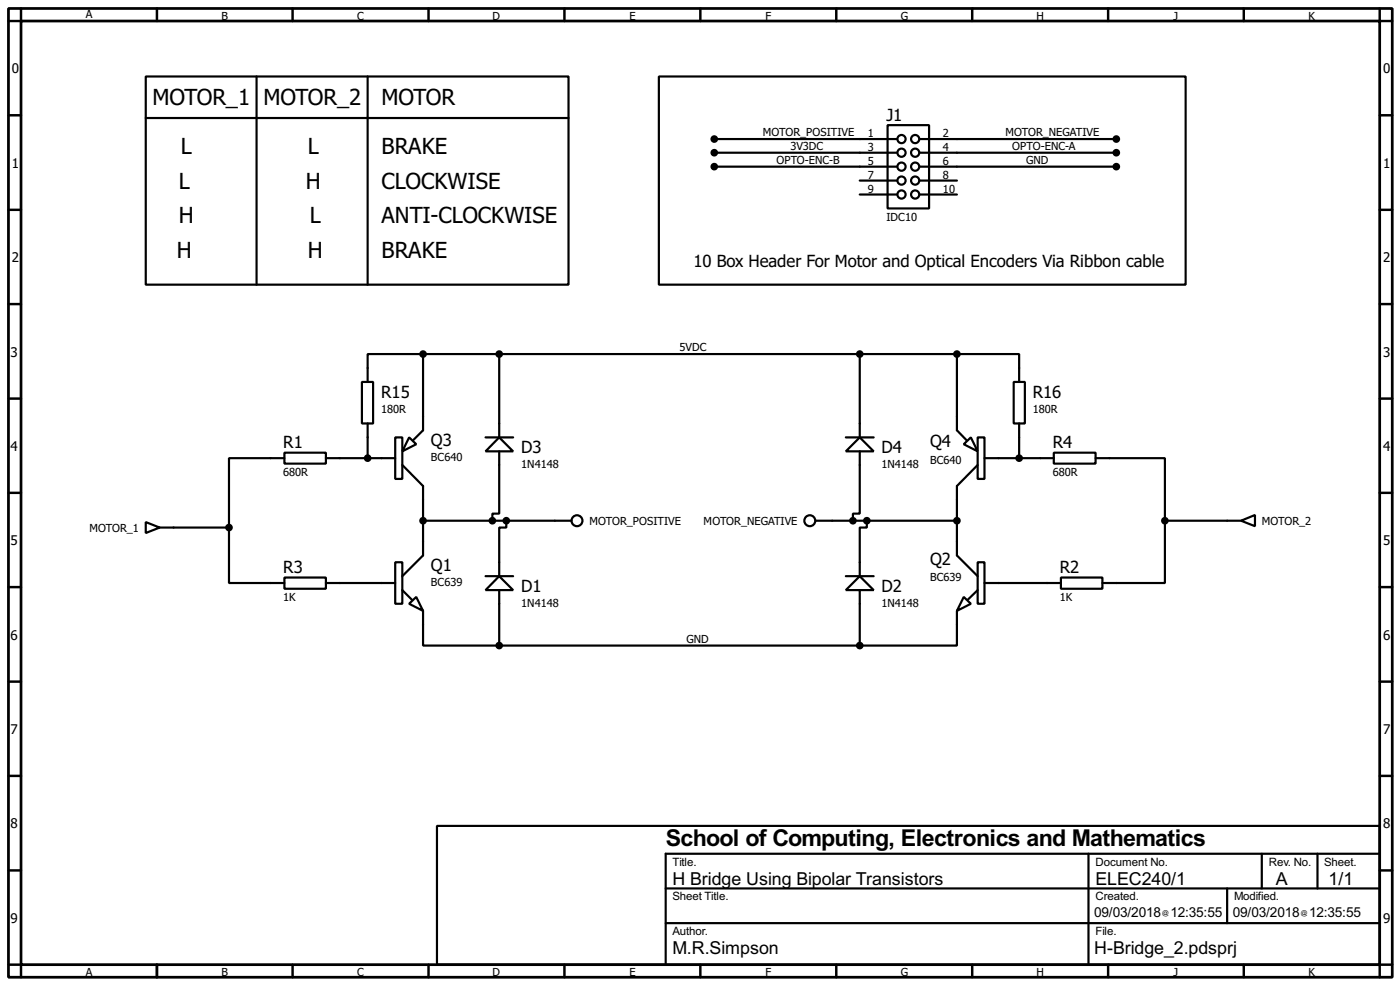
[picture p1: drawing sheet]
<svg xmlns="http://www.w3.org/2000/svg" width="256mm" height="180mm" viewBox="0 0 256 180" stroke-linecap="round" stroke-linejoin="round" font-family="sans-serif">
<g fill="none" stroke="#000" stroke-width=".4">
<path d="M26.7 14h77.5v38.1h-77.5zM47 14v38.1M67.4 14v38.1M120.7 14h96.5v38.1h-96.5zM26.7 21.6h77.5M130.9 25.5h33.5M130.9 28h33.5M130.9 30.5h33.5M157.5 33.1h6.9M157.5 35.6h6.9M162.6 22.9h7.6v15.3h-7.6zM168.5 25.5h36"/>
<path d="M168.5 28h36M168.5 30.5h36M168.5 33.1h6.8M168.5 35.6h6.8M66.3 69.9h2.1v7.6h-2.1zM67.4 77.5v6.4M77.5 64.8h-10.1v5.1M77.5 64.8h97.8M77.5 64.8v14l-1.8 1.8M91.5 64.8v15.3M157.5 64.8v15.3M175.3 64.8h11.4v5.1"/>
<path d="M175.3 64.8v14l1.8 1.8M185.7 69.9h2.1v7.6h-2.1zM186.7 77.5v6.4M26.7 95.6l2.6 1-2.6 1zM29.3 96.6h12.7M42 96.6v10.1h10.1M52.1 82.9h7.6v2h-7.6zM52.1 83.9h-10.1v12.7M59.7 83.9h12.7M72.4 80.1h1.3v7.6h-1.3zM73.7 85.1l3.8 3.9v12.7l-3.8 3.8M75 80.1l1.3 1.2-2.6 1.3z"/>
<path d="M77.5 95.3h27.2M89 80.1h5M91.5 80.1l2.5 2.5h-5zM91.5 82.6v11.4h-1.3v1.3M92.8 95.3v1.3h-1.3v8.9M149.4 95.3h25.9M155 82.6l2.5-2.5 2.6 2.5zM155 80.1h5.1M157.5 82.6v11.4h-1.2v1.3M158.8 95.3v1.3h-1.3v8.9M176.6 81.3l1.3-1.2 1.2 2.5zM179.1 80.1h1.3v7.6h-1.3z"/>
<path d="M179.1 85.1l-3.8 3.9v12.7l3.8 3.8M180.4 83.9h12.7M193.1 82.9h7.6v2h-7.6zM200.7 83.9h12.7v11.4M213.4 95.3v11.4h-11.4M213.4 95.3h14M227.4 95.3l2.5-1v2zM52.1 105.7h7.6v2.1h-7.6zM59.7 106.7h12.7M72.4 102.9h1.3v7.6h-1.3zM73.7 108l1.8 1.8M75 110.5l1.3-1.2 1.2 2.5z"/>
<path d="M77.5 111.8v6.4h14M89 105.5h5M91.5 105.5l2.5 2.5h-5zM91.5 118.2h66M91.5 108v10.2M155 105.5h5.1M157.5 105.5l2.6 2.5h-5.1zM157.5 108v10.2M175.3 111.8v6.4h-17.8M176.6 109.3l1.3 1.2-2.6 1.3zM179.1 102.9h1.3v7.6h-1.3zM179.1 108l-1.8 1.8"/>
<path d="M180.4 106.7h14M194.4 105.7h7.6v2.1h-7.6zM80.1 151.2h172.7v25.4h-172.7zM199.4 156.3v20.3M231.2 156.3v6.3M241.4 156.3v6.3M252.8 156.3h-130.8v20.3M122 162.6h130.8M122 169h130.8M224.8 162.6v6.4"/>
<circle cx="165.1" cy="33.1" r=".75"/>
<circle cx="165.1" cy="28" r=".75"/>
<circle cx="165.1" cy="30.5" r=".75"/>
<circle cx="165.1" cy="35.6" r=".75"/>
<circle cx="165.1" cy="25.5" r=".75"/>
<circle cx="167.6" cy="33.1" r=".75"/>
<circle cx="167.6" cy="28" r=".75"/>
<circle cx="167.6" cy="30.5" r=".75"/>
<circle cx="167.6" cy="35.6" r=".75"/>
<circle cx="167.6" cy="25.5" r=".75"/>
<circle cx="105.7" cy="95.3" r="1"/>
<circle cx="148.3" cy="95.3" r="1"/>
</g>
<path d="M1.6 1.6h253.5v177.3h-253.5zM3.9 3.9h248.9v172.7h-248.9z" fill="none" stroke="#000" stroke-width=".5"/>
<g fill="none" stroke="#000" stroke-width=".45">
<path d="M3.9 1.6v2.3h-2.3M28.8 1.6v2.3M53.6 1.6v2.3M78.5 1.6v2.3M103.4 1.6v2.3M128.3 1.6v2.3M153.2 1.6v2.3M178.1 1.6v2.3M203 1.6v2.3M227.9 1.6v2.3M252.8 1.6v2.3h2.3M1.6 21.1h2.3"/>
<path d="M1.6 38.4h2.3M252.8 21.1h2.3M252.8 38.4h2.3M1.6 55.7h2.3M252.8 55.7h2.3M1.6 73h2.3M252.8 73h2.3M1.6 90.2h2.3M252.8 90.2h2.3M1.6 107.5h2.3M252.8 107.5h2.3M1.6 124.8h2.3"/>
<path d="M252.8 124.8h2.3M1.6 142h2.3M1.6 159.3h2.3M252.8 142h2.3M252.8 159.3h2.3M1.6 176.6h2.3v2.3M28.8 176.6v2.3M53.6 176.6v2.3M78.5 176.6v2.3M103.4 176.6v2.3M128.3 176.6v2.3M153.2 176.6v2.3"/>
<path d="M178.1 176.6v2.3M203 176.6v2.3M227.9 176.6v2.3M255.1 176.6h-2.3v2.3"/>
</g>
<g fill="#000" stroke="#000" stroke-width=".4">
<circle cx="130.8" cy="25.5" r=".5"/>
<circle cx="130.8" cy="30.5" r=".5"/>
<circle cx="130.8" cy="28" r=".5"/>
<circle cx="204.5" cy="25.5" r=".5"/>
<circle cx="204.5" cy="28" r=".5"/>
<circle cx="204.5" cy="30.5" r=".5"/>
<circle cx="77.5" cy="64.8" r=".5"/>
<circle cx="91.4" cy="64.8" r=".5"/>
<circle cx="157.5" cy="64.8" r=".5"/>
<circle cx="175.3" cy="64.8" r=".5"/>
<circle cx="41.9" cy="96.6" r=".5"/>
<circle cx="67.3" cy="83.9" r=".5"/>
<circle cx="77.5" cy="95.3" r=".5"/>
<circle cx="90.2" cy="95.3" r=".5"/>
<circle cx="92.7" cy="95.3" r=".5"/>
<circle cx="156.2" cy="95.3" r=".5"/>
<circle cx="158.8" cy="95.3" r=".5"/>
<circle cx="175.3" cy="95.3" r=".5"/>
<circle cx="186.7" cy="83.9" r=".5"/>
<circle cx="213.4" cy="95.3" r=".5"/>
<circle cx="91.4" cy="118.2" r=".5"/>
<circle cx="157.5" cy="118.2" r=".5"/>
</g>
<g font-size="4.9">
<text x="28" y="19.3">MOTOR_1</text>
<text x="48.3" y="19.3">MOTOR_2</text>
<text x="69.9" y="19.3">MOTOR</text>
<text x="33.2" y="28.2">L</text>
<text x="56.4" y="28.2">L</text>
<text x="69.9" y="28.2">BRAKE</text>
<text x="32.8" y="34.6">L</text>
<text x="56" y="34.6">H</text>
<text x="69.9" y="34.6">CLOCKWISE</text>
<text x="32.8" y="40.9">H</text>
<text x="56.8" y="40.9">L</text>
<text x="69.9" y="40.9">ANTI-CLOCKWISE</text>
<text x="32.4" y="47.3">H</text>
<text x="56.4" y="47.3">H</text>
<text x="69.9" y="47.3">BRAKE</text>
</g>
<text font-size="4.8" x="122" y="154.9">School of Computing, Electronics and Mathematics</text>
<g font-size="3.7">
<text x="162.4" y="22.1">J1</text>
<text x="127.1" y="48.8">10 Box Header For Motor and Optical Encoders Via Ribbon cable</text>
<text x="69.9" y="72.8">R15</text>
<text x="189.2" y="72.8">R16</text>
<text x="51.9" y="82.1">R1</text>
<text x="79" y="81.6">Q3</text>
<text x="95.5" y="82.9">D3</text>
<text x="161.5" y="82.9">D4</text>
<text x="170.4" y="81.8">Q4</text>
<text x="192.9" y="82.1">R4</text>
<text x="51.9" y="104.9">R3</text>
<text x="79" y="104.5">Q1</text>
<text x="170.4" y="103.4">Q2</text>
<text x="194.2" y="104.9">R2</text>
<text x="95.5" y="108.3">D1</text>
<text x="161.5" y="108.3">D2</text>
<text x="123.2" y="162">H Bridge Using Bipolar Transistors</text>
<text x="200.7" y="162">ELEC240/1</text>
<text x="233.7" y="162">A</text>
<text x="243.4" y="162">1/1</text>
<text x="123.2" y="174.7">M.R.Simpson</text>
<text x="200.5" y="174.7">H-Bridge_2.pdsprj</text>
</g>
<g font-size="3">
<text x="2.2" y="13.4">0</text>
<text x="253.4" y="13.4">0</text>
<text x="2.2" y="30.7">1</text>
<text x="253.4" y="30.7">1</text>
<text x="2.2" y="48">2</text>
<text x="253.4" y="48">2</text>
<text x="1.9" y="65.3">3</text>
<text x="253.4" y="65.3">3</text>
<text x="1.9" y="82.5">4</text>
<text x="253.4" y="82.5">4</text>
<text x="1.9" y="99.8">5</text>
<text x="253.4" y="99.8">5</text>
<text x="1.9" y="117.1">6</text>
<text x="253.4" y="117.1">6</text>
<text x="1.9" y="134.4">7</text>
<text x="253.4" y="134.4">7</text>
<text x="1.9" y="151.6">8</text>
<text x="253.4" y="151.6">8</text>
<text x="1.9" y="168.9">9</text>
<text x="253.4" y="168.9">9</text>
</g>
<g font-size="2.8">
<text x="200.5" y="167.9">09/03/2018</text>
<text x="214.4" y="167.9">12:35:55</text>
<text x="225.9" y="167.9">09/03/2018</text>
<text x="239.8" y="167.9">12:35:55</text>
</g>
<g font-size="2.5">
<text x="15.7" y="3.4">A</text>
<text x="40.6" y="3.6">B</text>
<text x="65.5" y="3.6">C</text>
<text x="90.3" y="3.6">D</text>
<text x="115.3" y="3.6">E</text>
<text x="140.3" y="3.6">F</text>
<text x="165" y="3.6">G</text>
<text x="189.9" y="3.6">H</text>
<text x="215" y="3.6">J</text>
<text x="239.7" y="3.6">K</text>
<text x="139.8" y="24.9">MOTOR_POSITIVE</text>
<text x="142.3" y="30">OPTO-ENC-B</text>
<text x="144.8" y="27.4">3V3DC</text>
<text x="159" y="25.1">1</text>
<text x="159" y="27.6">3</text>
<text x="172.8" y="25.1">2</text>
<text x="172.8" y="27.6">4</text>
<text x="184.2" y="24.9">MOTOR_NEGATIVE</text>
<text x="185.5" y="27.4">OPTO-ENC-A</text>
<text x="188" y="30">GND</text>
<text x="159" y="30.2">5</text>
<text x="159" y="32.7">7</text>
<text x="159" y="35.3">9</text>
<text x="172.8" y="30.2">6</text>
<text x="172.8" y="32.7">8</text>
<text x="172.8" y="35.3">10</text>
<text x="162.4" y="40.4">IDC10</text>
<text x="124.5" y="64.2">5VDC</text>
<text x="69.9" y="75.5">180R</text>
<text x="189.2" y="75.5">180R</text>
<text x="51.9" y="87.1">680R</text>
<text x="79" y="84.5">BC640</text>
<text x="95.5" y="85.7">1N4148</text>
<text x="161.5" y="85.7">1N4148</text>
<text x="170.4" y="84.9">BC640</text>
<text x="192.9" y="87.1">680R</text>
<text x="16.4" y="97.4">MOTOR_1</text>
<text x="108" y="96.1">MOTOR_POSITIVE</text>
<text x="128.9" y="96.1">MOTOR_NEGATIVE</text>
<text x="231.2" y="96.1">MOTOR_2</text>
<text x="79" y="107.3">BC639</text>
<text x="170.4" y="106.4">BC639</text>
<text x="51.9" y="110">1K</text>
<text x="95.5" y="111.1">1N4148</text>
<text x="161.5" y="111.1">1N4148</text>
<text x="194.2" y="110">1K</text>
<text x="125.8" y="117.6">GND</text>
<text x="15.7" y="178.7">A</text>
<text x="40.6" y="178.7">B</text>
<text x="65.5" y="178.7">C</text>
<text x="90.3" y="178.7">D</text>
<text x="115.3" y="178.7">E</text>
<text x="140.3" y="178.7">F</text>
<text x="165" y="178.7">G</text>
<text x="189.9" y="178.7">H</text>
<text x="215" y="178.7">J</text>
<text x="239.7" y="178.7">K</text>
</g>
<g font-size="2.4">
<text x="123.2" y="158.4">Title.</text>
<text x="200.7" y="158.4">Document No.</text>
<text x="232.5" y="158.4">Rev. No.</text>
<text x="242.6" y="158.4">Sheet.</text>
<text x="123.2" y="164.8">Sheet Title.</text>
<text x="200.7" y="164.8">Created.</text>
<text x="226.1" y="164.8">Modified.</text>
<text x="123.2" y="171.1">Author.</text>
<text x="200.7" y="171.1">File.</text>
</g>
<g font-size="1.4">
<text x="212.9" y="167.5">@</text>
<text x="238.3" y="167.5">@</text>
</g>
</svg>
